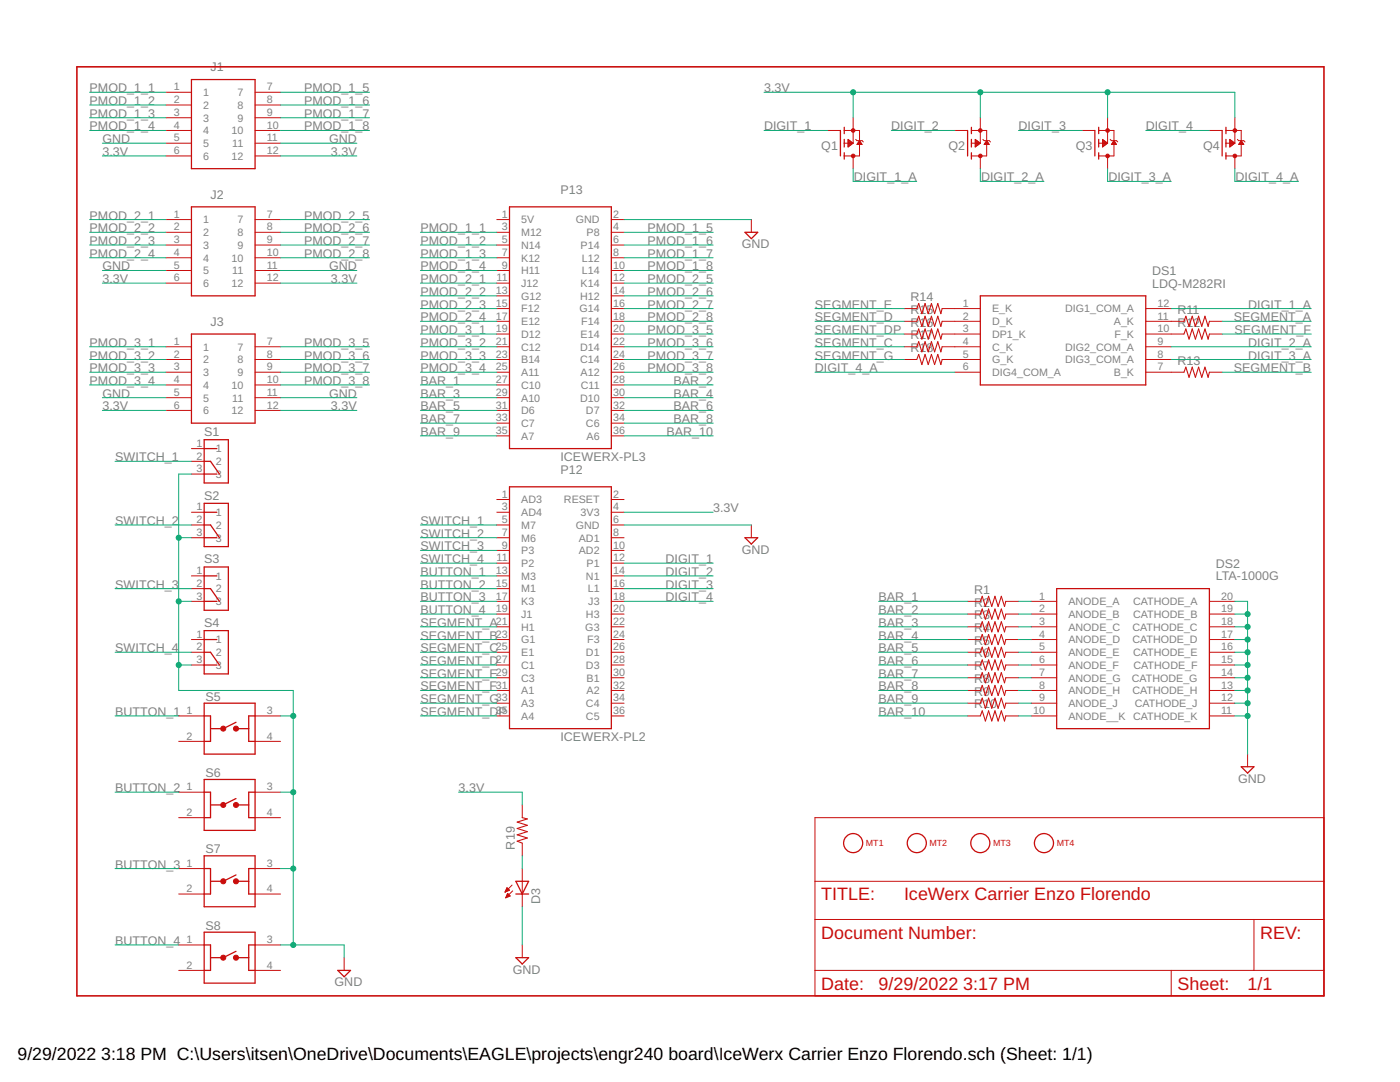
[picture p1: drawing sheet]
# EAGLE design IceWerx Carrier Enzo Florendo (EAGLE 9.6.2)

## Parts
D3  LED5MM  [LED5MM]
DS1  LDQ-M282RI  [LDQM282RI]
DS2  LTA-1000G  [DIPS762W50P254L2527H825Q20N]
J1  PMOD-SOCKET-FOR-HOST-BOARD  [PMOD-SOCKET-FOR-HOST-BOARD]
J2  PMOD-SOCKET-FOR-HOST-BOARD  [PMOD-SOCKET-FOR-HOST-BOARD]
J3  PMOD-SOCKET-FOR-HOST-BOARD  [PMOD-SOCKET-FOR-HOST-BOARD]
MT1  MOUNTING_HOLE-125_250_ROUND  [MT_125_250]
MT2  MOUNTING_HOLE-125_250_ROUND  [MT_125_250]
MT3  MOUNTING_HOLE-125_250_ROUND  [MT_125_250]
MT4  MOUNTING_HOLE-125_250_ROUND  [MT_125_250]
P12  ICEWERX-PL2  [TE_4-1734506-1]
P13  ICEWERX-PL3  [TE_4-1734506-1]
Q1  NX2301P  [SOT95P230X110-3N]
Q2  NX2301P  [SOT95P230X110-3N]
Q3  NX2301P  [SOT95P230X110-3N]
Q4  NX2301P  [SOT95P230X110-3N]
R1  R-US_0204/5  [0204/5]
R2  R-US_0204/5  [0204/5]
R3  R-US_0204/5  [0204/5]
R4  R-US_0204/5  [0204/5]
R5  R-US_0204/5  [0204/5]
R6  R-US_0204/5  [0204/5]
R7  R-US_0204/5  [0204/5]
R8  R-US_0204/5  [0204/5]
R9  R-US_0204/5  [0204/5]
R10  R-US_0204/5  [0204/5]
R11  R-US_0204/5  [0204/5]
R12  R-US_0204/5  [0204/5]
R13  R-US_0204/5  [0204/5]
R14  R-US_0204/5  [0204/5]
R15  R-US_0204/5  [0204/5]
R16  R-US_0204/5  [0204/5]
R17  R-US_0204/5  [0204/5]
R18  R-US_0204/5  [0204/5]
R19  R-US_0204/5  [0204/5]
S1  OS102011MS2QN1  [SW_OS102011MS2QN1]
S2  OS102011MS2QN1  [SW_OS102011MS2QN1]
S3  OS102011MS2QN1  [SW_OS102011MS2QN1]
S4  OS102011MS2QN1  [SW_OS102011MS2QN1]
S5  1825910-7  [SW_1825910-7]
S6  1825910-7  [SW_1825910-7]
S7  1825910-7  [SW_1825910-7]
S8  1825910-7  [SW_1825910-7]

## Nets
3.3V: J1.6 J1.12 J2.6 J2.12 J3.6 J3.12 P12.4(3V3) Q1.2(S) Q2.2(S) Q3.2(S) Q4.2(S) R19.2
BAR_1: P13.27(C10) R1.1
BAR_2: P13.28(C11) R2.1
BAR_3: P13.29(A10) R3.1
BAR_4: P13.30(D10) R4.1
BAR_5: P13.31(D6) R5.1
BAR_6: P13.32(D7) R6.1
BAR_7: P13.33(C7) R7.1
BAR_8: P13.34(C6) R8.1
BAR_9: P13.35(A7) R9.1
BAR_10: P13.36(A6) R10.1
BUTTON_1: P12.13(M3) S5.1
BUTTON_2: P12.15(M1) S6.1
BUTTON_3: P12.17(K3) S7.1
BUTTON_4: P12.19(J1) S8.1
DIGIT_1: P12.12(P1) Q1.1(G)
DIGIT_1_A: DS1.12(DIG1_COM_A) Q1.3(D)
DIGIT_2: P12.14(N1) Q2.1(G)
DIGIT_2_A: DS1.9(DIG2_COM_A) Q2.3(D)
DIGIT_3: P12.16(L1) Q3.1(G)
DIGIT_3_A: DS1.8(DIG3_COM_A) Q3.3(D)
DIGIT_4: P12.18(J3) Q4.1(G)
DIGIT_4_A: DS1.6(DIG4_COM_A) Q4.3(D)
GND: D3.K(C) DS2.11(CATHODE_K) DS2.12(CATHODE_J) DS2.13(CATHODE_H) DS2.14(CATHODE_G) DS2.15(CATHODE_F) DS2.16(CATHODE_E) DS2.17(CATHODE_D) DS2.18(CATHODE_C) DS2.19(CATHODE_B) DS2.20(CATHODE_A) J1.5 J1.11 J2.5 J2.11 J3.5 J3.11 P12.6(GND) P13.2(GND) S1.3 S2.3 S3.3 S4.3 S5.3 S6.3 S7.3 S8.3
N$3: D3.A R19.1
N$4: DS2.1(ANODE_A) R1.2
N$5: DS2.2(ANODE_B) R2.2
N$6: DS2.3(ANODE_C) R3.2
N$7: DS2.4(ANODE_D) R4.2
N$8: DS2.5(ANODE_E) R5.2
N$9: DS2.6(ANODE_F) R6.2
N$10: DS2.7(ANODE_G) R7.2
N$11: DS2.8(ANODE_H) R8.2
N$12: DS2.9(ANODE_J) R9.2
N$13: DS2.10(ANODE__K) R10.2
N$14: DS1.11(A_K) R11.1
N$15: DS1.10(F_K) R12.1
N$16: DS1.7(B_K) R13.1
N$17: DS1.1(E_K) R14.2
N$18: DS1.2(D_K) R15.2
N$19: DS1.3(DP1_K) R16.2
N$20: DS1.4(C_K) R17.2
N$21: DS1.5(G_K) R18.2
PMOD_1_1: J1.1 P13.3(M12)
PMOD_1_2: J1.2 P13.5(N14)
PMOD_1_3: J1.3 P13.7(K12)
PMOD_1_4: J1.4 P13.9(H11)
PMOD_1_5: J1.7 P13.4(P8)
PMOD_1_6: J1.8 P13.6(P14)
PMOD_1_7: J1.9 P13.8(L12)
PMOD_1_8: J1.10 P13.10(L14)
PMOD_2_1: J2.1 P13.11(J12)
PMOD_2_2: J2.2 P13.13(G12)
PMOD_2_3: J2.3 P13.15(F12)
PMOD_2_4: J2.4 P13.17(E12)
PMOD_2_5: J2.7 P13.12(K14)
PMOD_2_6: J2.8 P13.14(H12)
PMOD_2_7: J2.9 P13.16(G14)
PMOD_2_8: J2.10 P13.18(F14)
PMOD_3_1: J3.1 P13.19(D12)
PMOD_3_2: J3.2 P13.21(C12)
PMOD_3_3: J3.3 P13.23(B14)
PMOD_3_4: J3.4 P13.25(A11)
PMOD_3_5: J3.7 P13.20(E14)
PMOD_3_6: J3.8 P13.22(D14)
PMOD_3_7: J3.9 P13.24(C14)
PMOD_3_8: J3.10 P13.26(A12)
SEGMENT_A: P12.21(H1) R11.2
SEGMENT_B: P12.23(G1) R13.2
SEGMENT_C: P12.25(E1) R17.1
SEGMENT_D: P12.27(C1) R15.1
SEGMENT_DP: P12.35(A4) R16.1
SEGMENT_E: P12.29(C3) R14.1
SEGMENT_F: P12.31(A1) R12.2
SEGMENT_G: P12.33(A3) R18.1
SWITCH_1: P12.5(M7) S1.2
SWITCH_2: P12.7(M6) S2.2
SWITCH_3: P12.9(P3) S3.2
SWITCH_4: P12.11(P2) S4.2
Unconnected: MT1.1 MT2.1 MT3.1 MT4.1 P12.1(AD3) P12.2(RESET) P12.3(AD4) P12.8(AD1) P12.10(AD2) P12.20(H3) P12.22(G3) P12.24(F3) P12.26(D1) P12.28(D3) P12.30(B1) P12.32(A2) P12.34(C4) P12.36(C5) P13.1(5V) S1.1 S2.1 S3.1 S4.1 S5.2 S5.4 S6.2 S6.4 S7.2 S7.4 S8.2 S8.4
